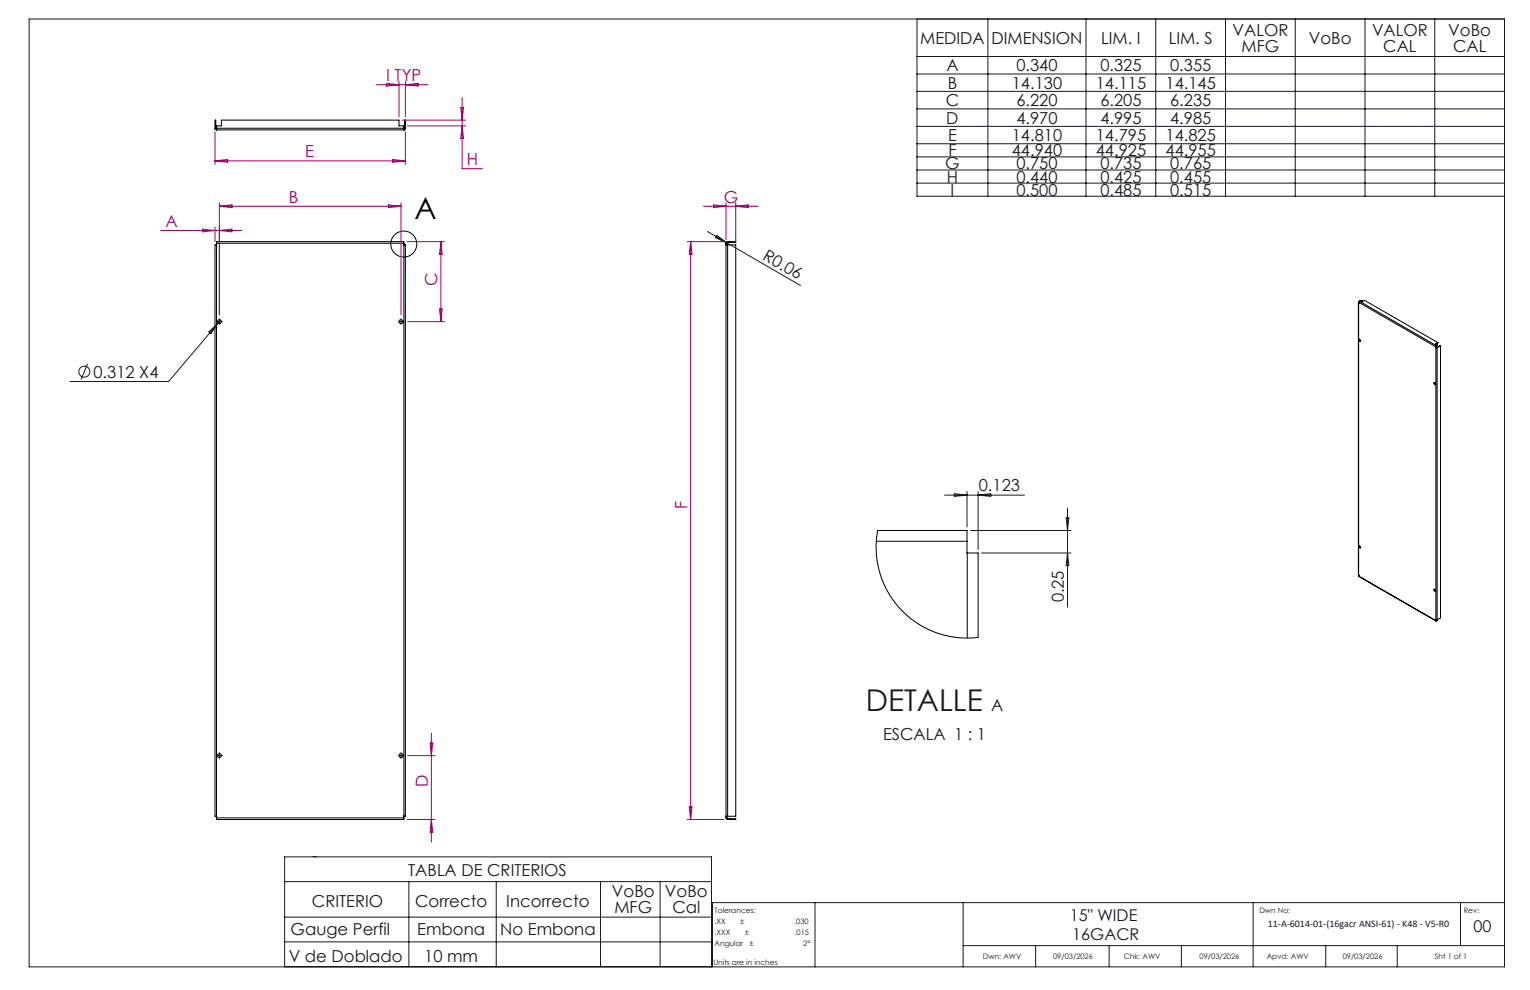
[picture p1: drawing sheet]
<svg xmlns="http://www.w3.org/2000/svg" width="432mm" height="279mm" viewBox="0 0 432 279" stroke-linecap="round" stroke-linejoin="round" font-family="sans-serif">
<g fill="none" stroke="#000" stroke-width=".28">
<path d="M60.7 36.2l.4 .5M60.7 36.2v-2.3h.2v2.3M60.7 36.2h.2M60.9 36.2l.2 .2M61.1 36.4v.3M61.1 36.7h52.9M61.1 36.4h.1M61.1 36.2v.5M61.1 36.2v-.7h1.4v-1.6h50.1v1.6h1.4v.7M61.1 36.2h52.9M114 36.2v.5M114 36.4h.1"/>
<path d="M114 36.7h.1M114 36.4v.3M114.2 36.2l-.2 .2M114.2 36.2v-2.3h.2v2.3M114.2 36.2h.2M114.4 36.2l-.4 .5M61.1 69.1h-.4v161.3h.4M61.1 69.1v161.3M61.1 68.7v-.5h52.9v.5M61.1 68.7h52.9M61.1 68.7v.4M114 69.1h.1"/>
<path d="M114 69.1h.4v161.3h-.4M114 68.7v162.1M204.9 69.1h.5M204.9 68.7h.2M204.9 68.7v162.1M205.1 68.7v.4M205.4 68.4l-.3 .3M205.4 68.2l-.5 .5M205.4 68.2h2.2v.2h-2.2M205.4 69.1h2.2v161.3h-2.2M205.4 68.2v.2M205.4 69.1v161.3"/>
<path d="M206 68.2v.2M383.4 85.4v76.9M383.4 85.5h.1M383.4 85.3v.2M383.4 85.3h.1M383.4 85.3l21.8 12.6M383.4 85.3v77.3M383.6 95.7l.2 .1a.3 .3 0 0 1 .3 .4 .3 .3 0 0 1-.5 .1 .3 .3 0 0 1-.1-.4zM383.6 85l-.2 .3M383.6 85l21.8 12.6M383.6 85l.3-.2 .6 .4M383.6 95.7l.1 .5 .3 .1"/>
<path d="M384.5 85.2l.6-.4 20.7 11.9M384.5 84.8l-.3 .2M384.5 84.8v.4M384.5 84.8l-.4 .1M405.2 98.1h.1M405.2 98.1h.4M405.2 97.9v77.3M405.3 98.1h.2M405.3 98.1h.1M405.3 97.8l-.1 .1M405.3 98.1h-.1M405.3 97.8v.3"/>
<path d="M405.4 97.6l-.2 .3M405.4 97.7l-.1 .1M405.4 97.6v.1M405.5 98.1h.1M405.6 98.1v76.8M405.7 97.4l-.3 .2M405.7 97.4l-.3 .3M405.8 96.7l-.7 .4 .6 .3M405.8 96.7l-.6 .5M406.5 97.6v76.8l-.9 .5M406.5 97.6l-.9 .5M406.5 97.6l-1 .5"/>
<path d="M404.7 107.9l.2 .1a.3 .3 0 0 1 .3 .4 .3 .3 0 0 1-.4 .2 .3 .3 0 0 1-.1-.5zM404.8 107.9l.3 .6M247.3 152.8h25.6M272.9 152.8v-3.1h-25.2l-.4 2.6v3l.7 5.3 1.7 4.7 1.5 2.8 1.3 1.9 3.1 3.4 2.1 1.7 2.6 1.7 4.1 1.8 4.8 1.2 5 .3 1.8-.2v-23.8h-3M272.9 152.8l.1 3.3M273 156.1v24M383.5 154.1l.4 .1 .1 .4h-.4zM383.6 154.1l.1 .4 .3 .1M383.4 162.3h.1M383.4 162.6l21.9 12.7M383.4 162.6l21.8 12.6M404.7 166.3a.26 .26 0 0 1 .4 .2 .26 .26 0 0 1-.3 .3z"/>
<path d="M404.8 166.3v.3l.3 .2M405.2 174.9h.1M405.2 174.9h.4M405.2 175.2l.2 .1M405.3 175.1l.1 .1M405.3 175v.1M405.3 175.1l-.1 .1M405.4 175.2v.1M405.6 174.9l.1 .1M405.7 175l-.3 .3M405.7 175l-.3 .2M61.1 230.4v.4"/>
<path d="M61.1 230.8v.5h52.9v-.5M61.1 230.8h52.9M114 230.4h.1M204.9 230.4h.5M204.9 230.8l.5 .5M204.9 230.8h.2M205.1 230.8l.3 .3M205.1 230.4v.4M205.4 231.1h2.2v.2h-2.2M205.4 231.1v.2M206 231.1v.2"/>
<circle cx="114" cy="68.9" r="3.7"/>
<circle cx="61.9" cy="90.8" r=".57"/>
<circle cx="113.2" cy="90.8" r=".57"/>
<circle cx="61.9" cy="213.3" r=".57"/>
<circle cx="113.2" cy="213.3" r=".57"/>
</g>
<g fill="none" stroke="#191924" stroke-width=".28">
<path d="M8.2 5.4h416.4v267.5h-416.4zM258.8 5.4v50h165.8M258.8 15.9h165.8M278.8 5.4v50M306.5 5.4v50M326.2 5.4v50M345.9 5.4v50M365.5 5.4v50M385.2 5.4v50M404.9 5.4v50M258.8 20.9h165.8M258.8 25.8h165.8"/>
<path d="M258.8 30.7h165.8M258.8 35.7h165.8M258.8 40.6h165.8M258.8 44.3h165.8M258.8 48h165.8M258.8 51.7h165.8M199.7 65.3l5.4 3.2M202.3 66.4l2.8 2.1-3.2-1.4zM205.1 68.5l20.8 12.1M58.9 93.7l2.7-2.5-2.1 3zM61.6 91.2l-14 16.5h-27.8M61.6 90.8h.7"/>
<path d="M61.9 90.4v.7M62.3 90.3l-.7 .9M112.8 90.8h.7M113.2 90.4v.7M24.7 102.7l-1.8 4.4M266.6 139.7h22.5M269.3 139.3l3.6 .4-3.6 .4zM272.9 138.7v10M276 138.7v16.4M276 139.7l3.6-.4v.8zM273.9 149.7h28.4M277 156.1h25.3"/>
<path d="M300.9 146.2h.8l-.4 3.5zM301.3 143.4v27.9M301.3 156.1l.4 3.5h-.8zM61.6 213.3h.7M61.9 212.9v.7M112.8 213.3h.7M113.2 212.9v.7M80.3 248.8h120.5M80.3 258.8h120.5M115.4 248.8v24M140.1 248.8v24M169.5 248.8v24"/>
<path d="M186.3 248.8v24M230 254.7v18.2M271.8 254.7v18.2M353.7 254.7v18.2M412.2 254.7v12.2M424.6 254.7h-223.7v18.2M80.3 272.8v-31h120.5v31M80.3 265.8h120.5M271.8 266.9h152.8M292.3 266.9v6M313 266.9v6M333.4 266.9v6"/>
<path d="M374.2 266.9v6M394.3 266.9v6"/>
<circle cx="23.8" cy="104.9" r="1.56"/>
</g>
<g fill="none" stroke="#191924" stroke-width=".28" stroke-dasharray="15.2 1.3 1.3 1.3" stroke-linecap="butt">
<path d="M61.2 90.8h-.2M61.9 90v-.2M61.9 91.5v.2M62.6 90.8h.3M112.5 90.8h-.2M113.2 90v-.2M113.2 91.5v.2M113.9 90.8h.2M61.2 213.2h-.2M61.9 212.5v-.2M61.9 213.9v.2M62.6 213.2h.3"/>
<path d="M112.5 213.2h-.2M113.2 212.5v-.2M113.2 213.9v.2M113.9 213.2h.2"/>
</g>
<g fill="none" stroke="#a0006e" stroke-width=".28">
<path d="M60.7 37.2v9.2M106.3 23.9h14.5M109 23.5l3.6 .4-3.6 .4zM112.6 22.9v10M113.6 33.9h17.8M114.4 22.9v10M114.4 37.2v9.2M114.4 23.9l3.6-.4v.8zM115 35.5h16.4M130 30.4h.8l-.4 3.5zM130.4 27.6v20h5.8M130.4 35.5l.4 3.6h-.8z"/>
<path d="M60.7 45.4h53.7M60.7 45.4l3.5-.4v.8zM61.9 57.2v31.7M61.9 58.2l3.6-.4v.8zM61.9 58.2h51.3M109.6 57.8l3.6 .4-3.6 .4zM110.8 45l3.6 .4-3.6 .4zM113.2 57.2v31.7M198.5 58.2h15.5M201.4 57.8l3.5 .4-3.5 .4zM204.9 57.2v10.4M207.6 57.2v10.9"/>
<path d="M207.6 58.2l3.6-.4v.8zM45.4 65.1h22.9M57.1 64.7l3.6 .4-3.6 .3zM60.7 64.1v4M61.9 65.1l3.6-.4v.7zM115 68.2h10.4M124.4 68.2v22.6M124.4 68.2l.4 3.6h-.8zM193.9 68.2h10.4M194.9 68.2l.4 3.6h-.8zM194.9 68.2v163.1M115.1 90.8h10.3"/>
<path d="M124 87.2h.8l-.4 3.6zM115.1 213.3h7.7M121.4 209.7h.7l-.4 3.6zM121.7 206.9v30.7M115 231.3h7.8M121.7 231.3l.4 3.5h-.7zM193.9 231.3h10.4M194.5 227.7h.8l-.4 3.6z"/>
</g>
<text font-size="8.5" x="116.9" y="61.7">A</text>
<text font-size="8.5" fill="#191924" x="244.3" y="200.7">DETALLE</text>
<g font-size="4.7" fill="#191924">
<text x="347.8" y="10.1">VALOR</text>
<text x="387.2" y="10.1">VALOR</text>
<text x="408.7" y="10.1">VoBo</text>
<text x="259.7" y="12.3">MEDIDA</text>
<text x="279.8" y="12.3">DIMENSION</text>
<text x="310.8" y="12.3">LIM. I</text>
<text x="329.8" y="12.3">LIM. S</text>
<text x="350.4" y="14.6">MFG</text>
<text x="369.4" y="12.3">VoBo</text>
<text x="390.4" y="14.6">CAL</text>
<text x="410.1" y="14.6">CAL</text>
<text x="267.1" y="20.1">A</text>
<text x="286.9" y="20.1">0.340</text>
<text x="310.5" y="20.1">0.325</text>
<text x="330.2" y="20.1">0.355</text>
<text x="266.9" y="29.9">C</text>
<text x="267.5" y="25">B</text>
<text x="285.6" y="25">14.130</text>
<text x="286.9" y="29.9">6.220</text>
<text x="309.3" y="25">14.115</text>
<text x="310.5" y="29.9">6.205</text>
<text x="328.9" y="25">14.145</text>
<text x="330.2" y="29.9">6.235</text>
<text x="267.1" y="34.9">D</text>
<text x="286.9" y="34.9">4.970</text>
<text x="310.5" y="34.9">4.995</text>
<text x="330.2" y="34.9">4.985</text>
<text x="267.6" y="39.8">E</text>
<text x="285.6" y="39.8">14.810</text>
<text x="309.3" y="39.8">14.795</text>
<text x="328.9" y="39.8">14.825</text>
<text x="266.8" y="47.8">G</text>
<text x="267.7" y="44.1">F</text>
<text x="285.6" y="44.1">44.940</text>
<text x="286.9" y="47.8">0.750</text>
<text x="309.3" y="44.1">44.925</text>
<text x="310.5" y="47.8">0.735</text>
<text x="328.9" y="44.1">44.955</text>
<text x="330.2" y="47.8">0.765</text>
<text x="267.2" y="51.5">H</text>
<text x="286.9" y="51.5">0.440</text>
<text x="310.5" y="51.5">0.425</text>
<text x="330.2" y="51.5">0.455</text>
<text x="268.3" y="55.2">I</text>
<text x="286.9" y="55.2">0.500</text>
<text x="310.5" y="55.2">0.485</text>
<text x="330.2" y="55.2">0.515</text>
<text x="215" y="73.1" transform="rotate(30 215 73.1)">R0.06</text>
<text x="26.4" y="106.6">0.312 X4</text>
<text x="276.2" y="138.7">0.123</text>
<text x="300.3" y="170" transform="rotate(-90 300.3 170)">0.25</text>
<text x="279.7" y="200.7">A</text>
<text x="249.2" y="208.9">ESCALA 1 : 1</text>
<text x="88.1" y="243">-</text>
<text x="115.2" y="247.3">TABLA DE CRITERIOS</text>
<text x="88" y="255.9">CRITERIO</text>
<text x="117.2" y="255.9">Correcto</text>
<text x="142.9" y="255.9">Incorrecto</text>
<text x="172.7" y="253.1">VoBo</text>
<text x="173.4" y="257.6">MFG</text>
<text x="187.7" y="253.1">VoBo</text>
<text x="189.8" y="257.6">Cal</text>
<text x="82" y="263.9">Gauge Perfil</text>
<text x="117.7" y="263.9">Embona</text>
<text x="141.2" y="263.9">No Embona</text>
<text x="81.5" y="271.5">V de Doblado</text>
<text x="119.7" y="271.5">10 mm</text>
</g>
<g font-size="4.7" fill="#a0006e">
<text x="109" y="22.9">I TYP</text>
<text x="86.2" y="44.4">E</text>
<text x="131.7" y="46.6">H</text>
<text x="81.5" y="57.2">B</text>
<text x="204.3" y="57.2">G</text>
<text x="46.7" y="64">A</text>
<text x="123.4" y="80.7" transform="rotate(-90 123.4 80.7)">C</text>
<text x="193.9" y="143.6" transform="rotate(-90 193.9 143.6)">F</text>
<text x="120.8" y="222" transform="rotate(-90 120.8 222)">D</text>
</g>
<g font-size="4.6" fill="#191924">
<text x="301.9" y="259.8">15&quot; WIDE</text>
<text x="415.9" y="263">00</text>
<text x="302.6" y="265.4">16GACR</text>
</g>
<text font-size="2.8" fill="#191924" x="357.8" y="261.5">11-A-6014-01-(16gacr ANSI-61) - K48 - V5-R0</text>
<g font-size="2.1" fill="#191924">
<text x="201.7" y="257.6">Tolerances:</text>
<text x="355.4" y="257.8">Dwn No:</text>
<text x="413.1" y="257.8">Rev:</text>
<text x="201.7" y="260.7">.XX</text>
<text x="201.7" y="263.9">.XXX</text>
<text x="208.9" y="260.7">±</text>
<text x="210.2" y="263.9">±</text>
<text x="224.1" y="260.7">.030</text>
<text x="224.3" y="263.9">.015</text>
<text x="201.7" y="267">Angular</text>
<text x="211.5" y="267">±</text>
<text x="226.7" y="267">2°</text>
<text x="201.3" y="272.3">Units are in inches</text>
<text x="277.4" y="270.7">Dwn: AWV</text>
<text x="297.2" y="270.7">09/03/2026</text>
<text x="317.2" y="270.7">Chk: AWV</text>
<text x="338.6" y="270.7">09/03/2026</text>
<text x="357.5" y="270.7">Apvd: AWV</text>
<text x="378.9" y="270.7">09/03/2026</text>
<text x="404.9" y="270.7">Sht 1 of 1</text>
</g>
</svg>
